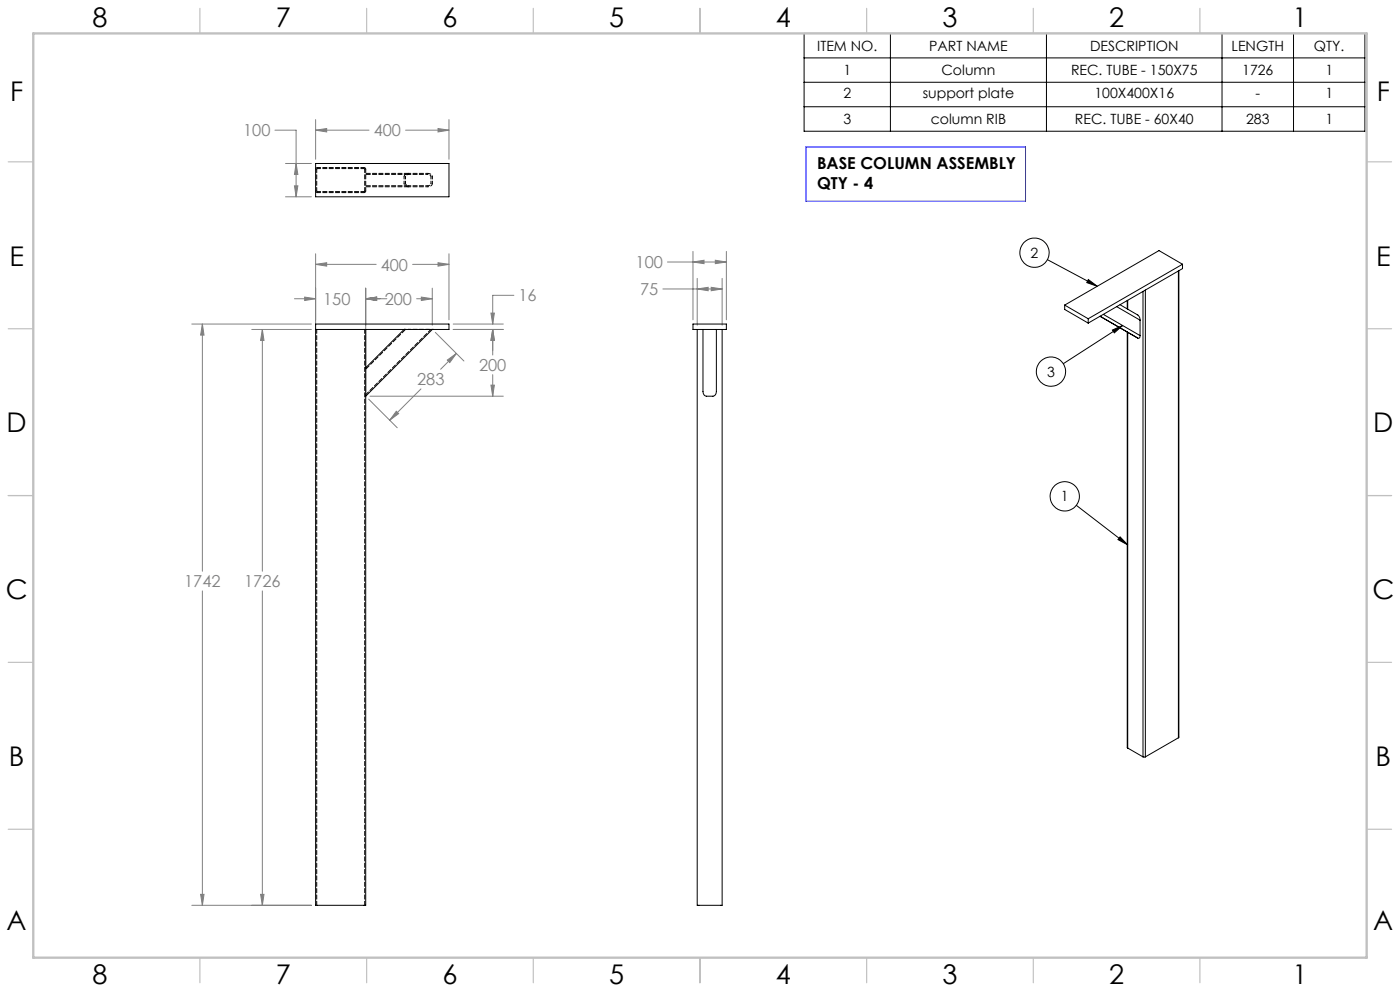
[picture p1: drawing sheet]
<svg xmlns="http://www.w3.org/2000/svg" width="420mm" height="297mm" viewBox="0 0 420 297" stroke-linecap="round" stroke-linejoin="round" font-family="sans-serif">
<g fill="none" stroke="#000" stroke-width=".3">
<path d="M241.2 10h168.3v29.3h-168.3zM241.2 17.4h168.3M267.1 10v29.3M313.9 10v29.3M366.6 10v29.3M388.1 10v29.3M241.2 24.7h168.3M241.2 32h168.3M314.2 77.8l15 8M326.5 83.8l2.7 2-3.2-1.1zM333.7 98.9l3.1-1.4-2.5 2.3zM336.8 97.5l-17.8 11.5"/>
<path d="M322.9 151.4l15.4 11.9M336 160.9l2.3 2.4-2.9-1.6z"/>
<circle cx="310.4" cy="75.7" r="4.4"/>
<circle cx="315.3" cy="111.4" r="4.4"/>
<circle cx="319.4" cy="148.7" r="4.4"/>
</g>
<g fill="none" stroke="#808080" stroke-width=".3">
<path d="M82.5 39h6.3v20M94.7 39l3.3-.5v1zM94.7 35.8v11.9M94.7 39h16M121.7 39h13M131.4 38.5l3.3 .5-3.3 .5zM134.7 35.8v11.9M85.7 49h7.7M85.7 59h7.7M88.3 55.7h1.1l-.6 3.3zM88.8 49l.6 3.3h-1.1zM94.7 79.2l3.3-.5v1.1z"/>
<path d="M94.7 76.1v21.4M94.7 79.2h18.2M123.8 79.2h10.9M131.4 78.7l3.3 .5-3.3 .6zM134.7 76.1v19.7M200.2 78.5h17.7M207.9 78.5l3.3-.5v1zM207.9 75.3v20.5M214.6 78l3.3 .5-3.3 .5zM217.9 75.3v20.5M57.5 97.1h35.9M60.7 97.1l.5 3.3h-1z"/>
<path d="M60.7 97.1v74.1M75.5 98.7h17.9M78.7 98.7l.5 3.3h-1zM78.7 98.7v72.5M88.3 89.5h6.4M91.4 89l3.3 .5-3.3 .6zM109.7 89.5l3.3-.5v1.1zM109.7 86.4v31.1M109.7 89.5h6.4M125 89.5h4.7M126.4 89l3.3 .5-3.3 .6zM129.7 86.4v11.1"/>
<path d="M130.6 99.6l8.6 8.6M136 98.7h15M136 97.1h15M147.3 93.8h1l-.5 3.3zM147.8 98.7v7.7M147.8 98.7l.5 3.3h-1zM154.2 88.5h-6.4v8.6M198.9 86.6h17.7M209.2 86.6l3.2-.5v1zM209.2 83.4v14.1M213.4 86.1l3.2 .5-3.2 .5zM216.6 83.4v14.1"/>
<path d="M110.6 119.6l8.6 8.6M111 118.7h40M126.3 116.6l-9.4 9.3M134.2 107.9l2.7-2-2 2.8zM136.9 105.9l-4.7 4.8M147.3 115.4h1l-.5 3.3zM147.8 112.3v6.4M118.9 123.3l.7 .7-2.7 1.9zM60.7 177.1v94.2M78.7 177.1v94.2M57.5 271.3h35.9M60.2 268h1l-.5 3.3z"/>
<path d="M78.2 268h1l-.5 3.3z"/>
</g>
<path d="M109.7 98.8v20.3" fill="none" stroke="#c0c0c0" stroke-width=".3"/>
<g fill="none" stroke="#c0c0c0" stroke-width=".35">
<path d="M60 2.5v7.5M110 2.5v7.5M160 2.5v7.5M210 2.5v7.5M260 2.5v7.5M310 2.5v7.5M360 2.5v7.5M2.5 48.5h7.5M410 48.5h7.5M2.5 98.5h7.5M410 98.5h7.5M2.5 148.5h7.5"/>
<path d="M410 148.5h7.5M2.5 198.5h7.5M410 198.5h7.5M2.5 248.5h7.5M410 248.5h7.5M60 287v7.5M110 287v7.5M160 287v7.5M210 287v7.5M260 287v7.5M310 287v7.5M360 287v7.5"/>
</g>
<path d="M10 10h400v277h-400z" fill="none" stroke="#c0c0c0" stroke-width=".7"/>
<path d="M241.8 44h65.9v16.3h-65.9z" fill="none" stroke="#00f" stroke-width=".3"/>
<path d="M326.5 83.8l2.7 2-3.2-1.1zM333.7 98.9l3.1-1.4-2.5 2.3zM336 160.9l2.3 2.4-2.9-1.6z" fill="#000"/>
<g fill="#808080">
<path d="M209.2 86.6l3.2-.5v1zM213.4 86.1l3.2 .5-3.2 .5zM207.9 78.5l3.3-.5v1zM214.6 78l3.3 .5-3.3 .5zM60.7 97.1l.5 3.3h-1zM60.2 268h1l-.5 3.3zM109.7 89.5l3.3-.5v1.1zM91.4 89l3.3 .5-3.3 .6zM94.7 79.2l3.3-.5v1.1zM131.4 78.7l3.3 .5-3.3 .6zM126.4 89l3.3 .5-3.3 .6zM109.7 89.5l3.3-.5v1.1zM78.7 98.7l.5 3.3h-1zM78.2 268h1l-.5 3.3zM147.3 93.8h1l-.5 3.3zM147.8 98.7l.5 3.3h-1zM134.2 107.9l2.7-2-2 2.8zM118.9 123.3l.7 .7-2.7 1.9zM131.4 38.5l3.3 .5-3.3 .5zM94.7 39l3.3-.5v1zM88.8 49l.6 3.3h-1.1zM88.3 55.7h1.1l-.6 3.3z"/>
<path d="M147.3 115.4h1l-.5 3.3zM147.8 98.7l.5 3.3h-1z"/>
</g>
<g fill="none" stroke="#000" stroke-width=".3">
<path d="M94.7 49h40v10h-40zM354.8 79.2l-28.3 16.3M354.8 79.2v1.3l-28.3 16.3M354.8 79.2l-7.1-4.1-28.3 16.3M94.7 98.7h40v-1.6h-40v174.2h15v-172.6M121.2 98.7l-11.5 11.5M129.7 98.7l-20 20M207.9 97.1h10v1.6h-10zM209.2 98.7v172.6h7.4v-172.6M210.9 98.7v18.6a1.35 1.35 0 0 0 1 1.4h2a1.26 1.26 0 0 0 1-1.4v-18.6M319.4 91.4v1.3l7.1 4.1M319.4 91.4l7.1 4.1"/>
<path d="M326.5 95.5v1.3M330 94.8l11.3 6.5M331 94.2l11 6.4M335 91.9l7 4.1M336 91.3l5.5 3.2 .4 .6 .1 .9M338.2 99.5l.1 124.7M338.2 90.1v2.5M338.3 90v2.7M338.3 99.6v124.6M342 96v4.6M342.9 87.3v139.5M343.6 86.9v139.9"/>
<path d="M353.5 81.2v139.9M353.7 81.1l-.2 140M339.9 100.5l1.4 .8M342 100.6a.56 .56 0 0 1-.1 .6 .56 .56 0 0 1-.6 .1M338.3 224.2l4.6 2.6M342.9 226.8h.7M353.5 221.1l-9.9 5.7"/>
</g>
<path d="M95 98.7v172.6M109.4 98.7v172.6M129.3 98.7l-19.6 19.6" fill="none" stroke="#000" stroke-width=".3" stroke-dasharray="1.3 .6" stroke-dashoffset=".1"/>
<path d="M121.7 55a.88 .88 0 0 0 .9 .7M122.6 52.3a.88 .88 0 0 0-.9 .7M122.6 55.7h5.7M128.3 56h-5.7M128.3 52h-5.7M128.3 52.3h-5.7M128.3 55.7a.88 .88 0 0 0 1-.7M129.3 53l-.4-.6-.6-.1M121.2 98.7h1.4M128.3 98.7h-5.7M128.3 98.7h1.4" fill="none" stroke="#000" stroke-width=".3" stroke-dasharray="1.3 .6" stroke-dashoffset=".7"/>
<path d="M95 57.2l.2 .2M95.2 50.5l-.2 .2M109.2 57.4l.2-.2M109.4 50.7l-.2-.2M121.2 98.7h.1M129.7 98.7h.1" fill="none" stroke="#000" stroke-width=".3" stroke-dasharray="1.3 .6"/>
<path d="M121.7 98.7l-12 12" fill="none" stroke="#000" stroke-width=".3" stroke-dasharray="1.3 .6" stroke-dashoffset="-.2"/>
<path d="M95.2 57.7h14M95.2 57.4h14M109.2 50.2h-14M109.2 50.5h-14" fill="none" stroke="#000" stroke-width=".3" stroke-dasharray="1.3 .6" stroke-dashoffset=".3"/>
<path d="M94.7 57.2l.5 .5M95.2 50.2l-.5 .5M109.2 57.7l.5-.5M109.7 50.7l-.5-.5" fill="none" stroke="#000" stroke-width=".3" stroke-dasharray="1.3 .6" stroke-dashoffset=".4"/>
<path d="M95 50.7v6.5M109.4 57.2v-6.5M109.7 57.2v-6.5" fill="none" stroke="#000" stroke-width=".3" stroke-dasharray="1.3 .6" stroke-dashoffset=".2"/>
<path d="M121.2 53v2M121.7 53v2M129.3 55v-2M129.7 55v-2" fill="none" stroke="#000" stroke-width=".3" stroke-dasharray="1.3 .6" stroke-dashoffset=".6"/>
<path d="M122.6 52h-12.9M122.6 52.3h-12.9M122.6 55.7h-12.9M122.6 56h-12.9" fill="none" stroke="#000" stroke-width=".3" stroke-dasharray="1.3 .6" stroke-dashoffset="-.1"/>
<path d="M121.2 55a1.24 1.24 0 0 0 1.4 1M122.6 52a1.29 1.29 0 0 0-1.4 1M128.3 56a1.29 1.29 0 0 0 1.4-1M129.7 53a1.24 1.24 0 0 0-1.4-1" fill="none" stroke="#000" stroke-width=".3" stroke-dasharray="1.3 .6" stroke-dashoffset="1"/>
<g font-size="8.1">
<text x="27.8" y="8">8</text>
<text x="82.8" y="8">7</text>
<text x="132.8" y="8">6</text>
<text x="182.8" y="8">5</text>
<text x="232.8" y="8">4</text>
<text x="282.8" y="8">3</text>
<text x="332.8" y="8">2</text>
<text x="387.8" y="8">1</text>
<text x="3" y="30.4">F</text>
<text x="413" y="30.4">F</text>
<text x="2.8" y="79.6">E</text>
<text x="412.8" y="79.6">E</text>
<text x="2" y="129.6">D</text>
<text x="412" y="129.6">D</text>
<text x="1.7" y="179.6">C</text>
<text x="411.7" y="179.6">C</text>
<text x="2.7" y="229.6">B</text>
<text x="412.7" y="229.6">B</text>
<text x="2" y="278.9">A</text>
<text x="412" y="278.9">A</text>
<text x="27.8" y="295">8</text>
<text x="82.8" y="295">7</text>
<text x="132.8" y="295">6</text>
<text x="182.8" y="295">5</text>
<text x="232.8" y="295">4</text>
<text x="282.8" y="295">3</text>
<text x="332.8" y="295">2</text>
<text x="387.8" y="295">1</text>
</g>
<g font-size="4.9" fill="#808080">
<text x="72.9" y="40.9">100</text>
<text x="112.1" y="40.9">400</text>
<text x="114.2" y="81.1">400</text>
<text x="190.7" y="80.4">100</text>
<text x="192.1" y="88.5">75</text>
<text x="97" y="91.4">150</text>
<text x="115.4" y="91.4">200</text>
<text x="155.5" y="90.4">16</text>
<text x="143.7" y="111.2">200</text>
<text x="125.1" y="115.5">283</text>
<text x="55.2" y="176">1742</text>
<text x="73.2" y="176">1726</text>
</g>
<g font-size="4.9">
<text x="245.1" y="50.8">BASE COLUMN ASSEMBLY</text>
<text x="245.1" y="56.7">QTY - 4</text>
</g>
<g font-size="4.2">
<text x="245.1" y="15.2">ITEM NO.</text>
<text x="278.7" y="15.2">PART NAME</text>
<text x="327" y="15.2">DESCRIPTION</text>
<text x="369.5" y="15.2">LENGTH</text>
<text x="394.2" y="15.2">QTY.</text>
<text x="253" y="22.5">1</text>
<text x="282.4" y="22.5">Column</text>
<text x="321.3" y="22.5">REC. TUBE - 150X75</text>
<text x="372.7" y="22.5">1726</text>
<text x="397.6" y="22.5">1</text>
<text x="253" y="29.5">2</text>
<text x="276.8" y="29.5">support plate</text>
<text x="328.3" y="29.5">100X400X16</text>
<text x="376.6" y="29.5">-</text>
<text x="397.6" y="29.5">1</text>
<text x="253" y="37.2">3</text>
<text x="279.2" y="37.2">column RIB</text>
<text x="322.5" y="37.2">REC. TUBE - 60X40</text>
<text x="373.8" y="37.2">283</text>
<text x="397.6" y="37.2">1</text>
<text x="309.2" y="77.3">2</text>
<text x="314.1" y="112.9">3</text>
<text x="318.3" y="150.3">1</text>
</g>
</svg>
